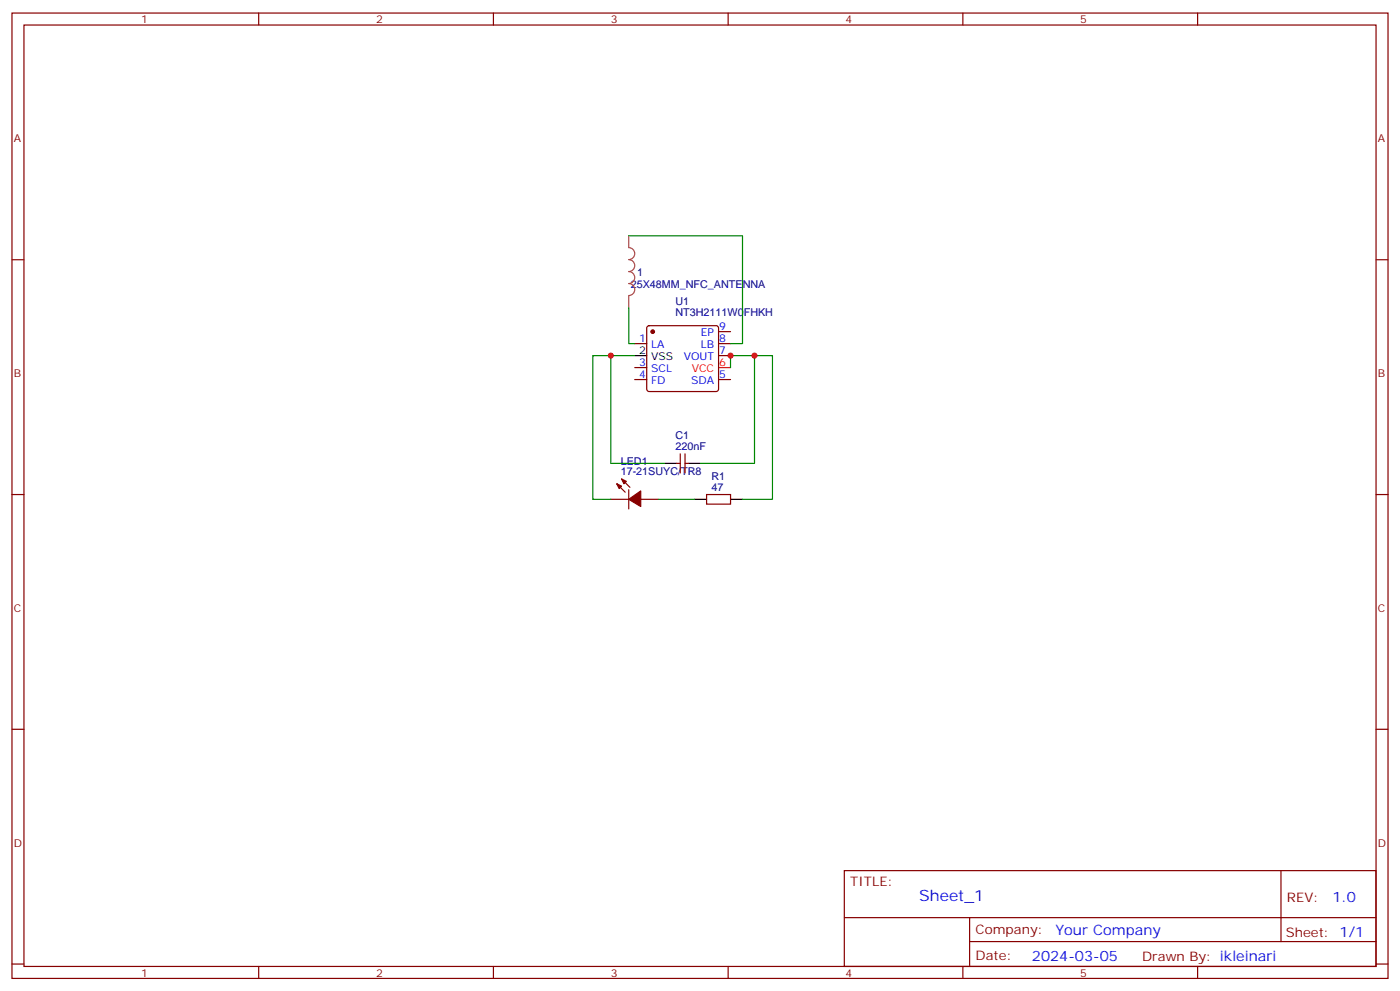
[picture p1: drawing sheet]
<svg xmlns="http://www.w3.org/2000/svg" width="412mm" height="292mm" viewBox="0 0 412 292" stroke-linecap="round" stroke-linejoin="round" font-family="sans-serif">
<g fill="none" stroke="#870000" stroke-width=".35">
<path d="M3.5 3.8h405.4v284.4h-405.4zM7.1 7.4h398.2v277.3h-398.2zM76.2 3.8v3.6M145.3 3.8v3.6M214.5 3.8v3.6M283.6 3.8v3.6M352.8 3.8v3.6M3.5 76.5h3.6M405.3 76.5h3.6M190.7 96.1l.5-.2h19.8l.5 .2 .2 .5v18l-.3 .5-.4 .2h-19.8l-.5-.2-.2-.5v-18zM211.7 97.7h3.5M187 101.2h3.5"/>
<path d="M187 111.8h3.5M187 108.3h3.5M211.7 101.2h3.5M211.7 104.7h3.5M211.7 111.8h3.5M199.3 136.5h1.1M200.4 133.7v5.6M201.8 133.7v5.6M201.8 136.5h1M3.5 145.7h3.6M179.9 147.1h5.3M181.7 142.5l2.4 2.5"/>
<path d="M183.1 141.1l2.5 2.4M185.2 144.3v5.6M188.7 147.1h5.3M208.1 145.7h7.1v2.8h-7.1zM405.3 145.7h3.6M3.5 214.8h3.6M405.3 214.8h3.6M248.7 256.4h156.6v28.3h-156.6zM377.3 256.5v20.8M248.7 270.3h156.5M285.6 277.3h119.6M285.6 270.3v14.1"/>
<path d="M3.5 284h3.6M76.2 284.7v3.5M145.3 284.7v3.5M214.5 284.7v3.5M283.6 284.7v3.5M352.8 284.7v3.5M405.3 284h3.6"/>
</g>
<path d="M211.7 108.3h3.5" fill="none" stroke="#f00" stroke-width=".35"/>
<path d="M187 104.7h3.5M195.8 136.5h3.5M202.8 136.5h3.6M204.6 147.1h3.5M215.2 147.1h3.5" fill="none" stroke="#000" stroke-width=".35"/>
<g fill="#870000" stroke="#870000" stroke-width=".35">
<path d="M181.7 142.5l1.4 .7-.7 .7z"/>
<path d="M183.1 141.1l1.4 .7-.7 .7z"/>
<path d="M185.2 147.1l3.5-2.5v4.6z"/>
<circle cx="192.3" cy="97.7" r=".53"/>
</g>
<path d="M185.2 69.5v3.4a1.76 1.76 0 0 1 1.8 1.8 1.76 1.76 0 0 1-1.8 1.8 1.76 1.76 0 0 1 1.8 1.7 1.76 1.76 0 0 1-1.8 1.8 1.76 1.76 0 0 1 1.8 1.8 1.76 1.76 0 0 1-1.8 1.7 1.76 1.76 0 0 1 1.8 1.8 1.76 1.76 0 0 1-1.8 1.7M185.2 87.2v3.4" fill="none" stroke="#a64a4a" stroke-width=".35"/>
<path d="M185.2 69.5h33.5v31.7h-3.5M185.2 90.6v10.6h1.8M179.9 104.7h-5.3v42.4h5.3M187 104.7h-7.1v31.8h15.9M215.2 108.3v-3.6h7v31.8h-15.8M222.2 104.7h5.3v42.4h-8.8M194 147.1h10.6" fill="none" stroke="#008700" stroke-width=".35"/>
<g fill="#c00">
<circle cx="215.2" cy="104.7" r=".88"/>
<circle cx="222.3" cy="104.7" r=".88"/>
<circle cx="179.9" cy="104.7" r=".88"/>
</g>
<text font-size="4.6" fill="#00f" x="270.8" y="265.5">Sheet_1</text>
<g font-size="4.2" fill="#00f">
<text x="392.5" y="265.7">1.0</text>
<text x="310.9" y="275.3">Your Company</text>
<text x="304" y="283.1">2024-03-05</text>
</g>
<g font-size="3.9" fill="#800">
<text x="250.5" y="261">TITLE:</text>
<text x="379.1" y="265.7">REV:</text>
<text x="287.4" y="275.2">Company:</text>
<text x="378.7" y="275.8">Sheet: 1/1</text>
<text x="287.4" y="282.9">Date:</text>
<text x="336.4" y="283">Drawn By: ikleinari</text>
</g>
<g font-size="3.2" fill="#800">
<text x="41.6" y="6.8">1</text>
<text x="110.8" y="6.8">2</text>
<text x="179.9" y="6.8">3</text>
<text x="249.1" y="6.8">4</text>
<text x="318.2" y="6.8">5</text>
<text x="4.1" y="41.9">A</text>
<text x="405.9" y="41.9">A</text>
<text x="4.1" y="111.1">B</text>
<text x="405.9" y="111.1">B</text>
<text x="4.1" y="180.2">C</text>
<text x="405.9" y="180.2">C</text>
<text x="4.1" y="249.4">D</text>
<text x="405.9" y="249.4">D</text>
<text x="41.6" y="287.7">1</text>
<text x="110.8" y="287.7">2</text>
<text x="179.9" y="287.7">3</text>
<text x="249.1" y="287.7">4</text>
<text x="318.2" y="287.7">5</text>
</g>
<g font-size="3.2" fill="#000080">
<text x="187.7" y="81.2">1</text>
<text x="185.8" y="84.7">25X48MM_NFC_ANTENNA</text>
<text x="199" y="89.8">U1</text>
<text x="199" y="93">NT3H2111W0FHKH</text>
<text x="199" y="129.4">C1</text>
<text x="182.9" y="136.8">LED1</text>
<text x="199" y="132.6">220nF</text>
<text x="182.8" y="140">17-21SUYC/TR8</text>
<text x="209.6" y="141.4">R1</text>
<text x="209.6" y="144.6">47</text>
</g>
<g font-size="3.2" fill="#00f">
<text x="188.3" y="100.9">1</text>
<text x="206.4" y="99.1">EP</text>
<text x="211.8" y="97.3">9</text>
<text x="211.8" y="100.9">8</text>
<text x="188.3" y="107.9">3</text>
<text x="191.8" y="102.6">LA</text>
<text x="201.4" y="106.2">VOUT</text>
<text x="206.4" y="102.6">LB</text>
<text x="211.8" y="104.4">7</text>
<text x="188.3" y="111.4">4</text>
<text x="191.8" y="113.2">FD</text>
<text x="191.8" y="109.7">SCL</text>
<text x="203.6" y="113.2">SDA</text>
<text x="211.8" y="111.4">5</text>
</g>
<g font-size="3.2">
<text x="188.3" y="104.4">2</text>
<text x="191.8" y="106.2">VSS</text>
</g>
<g font-size="3.2" fill="#f00">
<text x="211.8" y="107.9">6</text>
<text x="203.8" y="109.7">VCC</text>
</g>
</svg>
